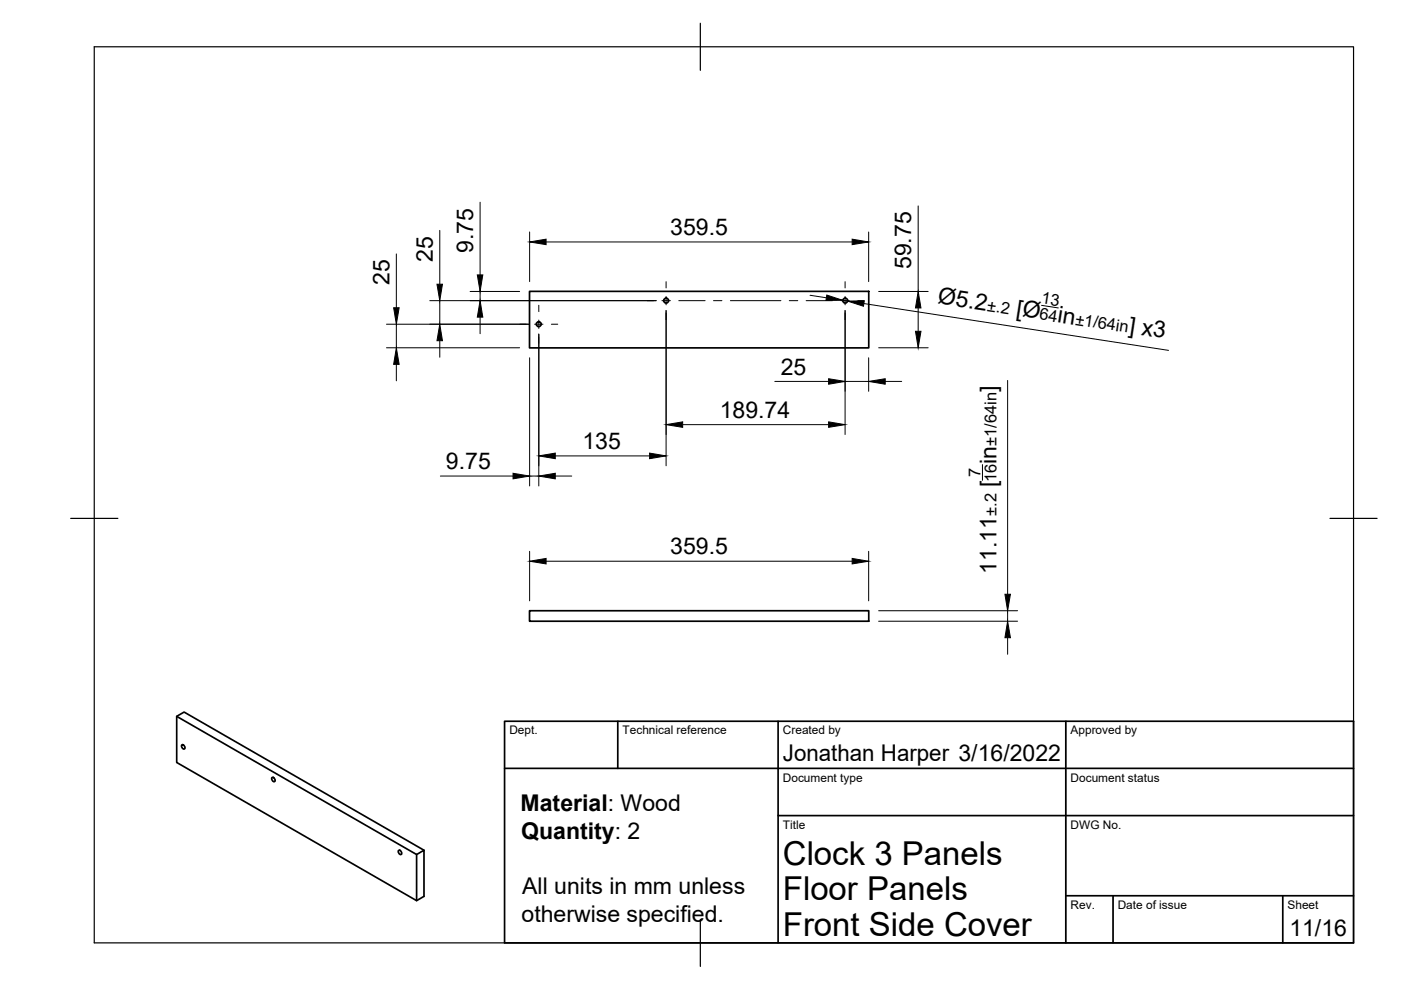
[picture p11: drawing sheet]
<svg xmlns="http://www.w3.org/2000/svg" width="297mm" height="210mm" viewBox="0 0 297 210" stroke-linecap="round" stroke-linejoin="round" font-family="sans-serif">
<!-- layer: Visible -->
<g fill="none" stroke="#000" stroke-width=".36">
<path d="M112.3 61.8h71.9v12h-71.9zM112.3 129.5h71.9v2.2h-71.9zM37.5 151.9l50.8 29.3 1.6-.9v9.7l-1.6 1-50.8-29.3v-9.8l1.5-.9 50.9 29.3M38.5 158l.4-.1 .1 .2 .2 .6-.4 .1-.1-.2zM57.6 164.9l.4-.1 .2 .2 .1 .7h-.3l-.2-.2zM84.5 180.3h.3l.2 .2 .1 .6-.3 .1-.2-.2zM88.3 181.2v9.8"/>
<circle cx="114.2" cy="68.7" r=".52"/>
<circle cx="141.2" cy="63.7" r=".52"/>
<circle cx="179.2" cy="63.7" r=".52"/>
</g>
<!-- layer: Border -->
<path d="M20 9.9h267v190h-267zM148.5 4.9v10M15 109.9h10M282 109.9h10M148.5 194.9v10" fill="none" stroke="#000" stroke-width=".25"/>
<!-- layer: TitleBlock -->
<path d="M107 152.9h180v47h-180zM131 152.9v10M165 152.9v47M226 152.9v47M107 162.9h180M165 172.9h122M226 189.9h61M236 189.9v10M272 189.9v10" fill="none" stroke="#000" stroke-width=".36"/>
<!-- layer: Center Lines -->
<g fill="none" stroke="#000" stroke-width=".21">
<path d="M141.2 59.7v1.4M179.2 59.7v1.4M110.2 68.7h1.3M113.3 68.7h1.8M114.2 64.7v1.4M114.2 67.9v1.7M114.2 71.4v1.4M116.9 68.7h1.4M137.2 63.7h1.4M140.3 63.7h1.8M141.2 62.9v1.7M141.2 66.4v1.4"/>
<path d="M143.9 63.7h5.6M151.3 63.7h1.8M154.9 63.7h10.7M167.3 63.7h1.8M170.9 63.7h5.6M178.3 63.7h1.8M179.2 62.9v1.7M179.2 66.4v1.4M181.9 63.7h1.3"/>
</g>
<!-- layer: Dimensions -->
<g fill="none" stroke="#000" stroke-width=".21">
<path d="M84 53.8v11.4M93.2 48.8v11.5M101.8 42.9v15.4M112.3 49.2v10.5M115.8 51.3h64.9M184.2 49.2v10.5M194.7 43.7v18.1M81.9 73.7h28.3M81.9 68.7h30.2M84 68.7v5M84 77.3v3.4M91.1 63.7h48"/>
<path d="M93.2 63.7v5M93.2 72.2v3.5M99.7 61.8h10.5M101.8 61.8v1.9M101.8 67.2v3.6M112.3 75.9v27.1M114.2 70.8v32.2M141.2 65.8v33M171.7 62.6l3.5 .5M178.7 63.7l1 .1M179.2 65.8v26.3M183.2 64.4l64.6 9.9"/>
<path d="M184.2 75.9v7.1M186.3 73.7h10.5M186.3 61.8h10.5M194.7 65.3v4.9M220.8 64.7l3.6 .6M117.7 96.7h20M144.7 90h31M164.3 80.9h11.4M179.2 80.9h5M187.7 80.9h3.5M208.3 98.5v3.3M213.6 80.7v45.3"/>
<path d="M93.4 100.9h15.4M112.3 116.9v10.5M112.3 100.9h1.9M115.8 119h64.9M117.7 100.9h3.5M184.2 116.9v10.5M186.3 129.5h29.5M186.3 131.7h29.5M213.6 129.5v2.2M213.6 135.2v3.5"/>
</g>
<g fill="#000" stroke="#000" stroke-width=".21">
<path d="M101.2 58.3h1.2l-.6 3.5zM112.3 51.3l3.5-.6v1.2zM180.7 50.7l3.5 .6-3.5 .6zM84 73.7l.6 3.6h-1.1zM83.5 65.2h1.1l-.6 3.5zM93.2 68.7l.6 3.5h-1.2zM92.6 60.3h1.2l-.6 3.4zM101.8 63.7l.6 3.5h-1.2zM175.3 62.6l3.4 1.1h-3.6zM179.7 63.8h3.5l-.1 1.1zM194.1 70.2h1.2l-.6 3.5zM194.7 61.8l.6 3.5h-1.2z"/>
<path d="M114.2 96.7l3.5-.6v1.2zM137.7 96.1l3.5 .6-3.5 .6zM141.2 90l3.5-.6v1.2zM175.7 80.3l3.5 .6-3.5 .6zM175.7 89.4l3.5 .6-3.5 .6zM184.2 80.9l3.5-.6v1.2zM108.8 100.3l3.5 .6-3.5 .6zM112.3 119l3.5-.6v1.2zM114.2 100.9l3.5-.6v1.2zM180.7 118.4l3.5 .6-3.5 .6zM213.6 131.7l.6 3.5h-1.1zM213.1 126h1.1l-.6 3.5z"/>
</g>
<g font-size="7">
<text x="166" y="183.4">Clock 3 Panels</text>
<text x="166" y="190.9">Floor Panels</text>
<text x="166" y="198.4">Front Side Cover</text>
</g>
<g font-size="4.9">
<text x="100.3" y="53.6" transform="rotate(-90 100.3 53.6)">9.75</text>
<text x="142.1" y="49.8">359.5</text>
<text x="91.8" y="55.5" transform="rotate(-90 91.8 55.5)">25</text>
<text x="193.2" y="57.1" transform="rotate(-90 193.2 57.1)">59.75</text>
<text x="82.6" y="60.5" transform="rotate(-90 82.6 60.5)">25</text>
<text x="198.7" y="64.3" transform="rotate(9 198.7 64.3)">Ø5.2</text>
<text x="215.3" y="66.9" transform="rotate(9 215.3 66.9)">[Ø</text>
<text x="224.1" y="68.3" transform="rotate(9 224.1 68.3)">in</text>
<text x="239.2" y="70.6" transform="rotate(9 239.2 70.6)">] x3</text>
<text x="165.5" y="79.4">25</text>
<text x="211.3" y="83.1" transform="rotate(-90 211.3 83.1)">]</text>
<text x="152.6" y="88.6">189.74</text>
<text x="123.5" y="95.2">135</text>
<text x="94.6" y="99.5">9.75</text>
<text x="211.3" y="98.3" transform="rotate(-90 211.3 98.3)">in</text>
<text x="211.3" y="103.2" transform="rotate(-90 211.3 103.2)">[</text>
<text x="142.1" y="117.5">359.5</text>
<text x="211.3" y="121.6" transform="rotate(-90 211.3 121.6)">11.11</text>
<text x="166" y="161.4">Jonathan Harper 3/16/2022</text>
<text x="110.4" y="172">Material: Wood</text>
<text x="110.5" y="177.9">Quantity: 2</text>
<text x="110.7" y="189.6">All units in mm unless</text>
<text x="110.6" y="195.4">otherwise specified.</text>
<text x="273.4" y="198.6">11/16</text>
</g>
<g font-size="3.5">
<text x="209.2" y="65.9" transform="rotate(9 209.2 65.9)">±.2</text>
<text x="220.6" y="64.3" transform="rotate(9 220.6 64.3)">13</text>
<text x="220.3" y="67.7" transform="rotate(9 220.3 67.7)">64</text>
<text x="227.9" y="68.8" transform="rotate(9 227.9 68.8)">±1/64in</text>
<text x="211.3" y="94.5" transform="rotate(-90 211.3 94.5)">±1/64in</text>
<text x="207.9" y="101.1" transform="rotate(-90 207.9 101.1)">7</text>
<text x="211.3" y="102.2" transform="rotate(-90 211.3 102.2)">16</text>
<text x="211.3" y="109.4" transform="rotate(-90 211.3 109.4)">±.2</text>
</g>
<g font-size="2.5">
<text x="108" y="155.7">Dept.</text>
<text x="132" y="155.7">Technical reference</text>
<text x="166" y="155.7">Created by</text>
<text x="227" y="155.7">Approved by</text>
<text x="166" y="165.7">Document type</text>
<text x="227" y="165.7">Document status</text>
<text x="166" y="175.7">Title</text>
<text x="227" y="175.7">DWG No.</text>
<text x="227" y="192.7">Rev.</text>
<text x="237" y="192.7">Date of issue</text>
<text x="273" y="192.7">Sheet</text>
</g>
</svg>
